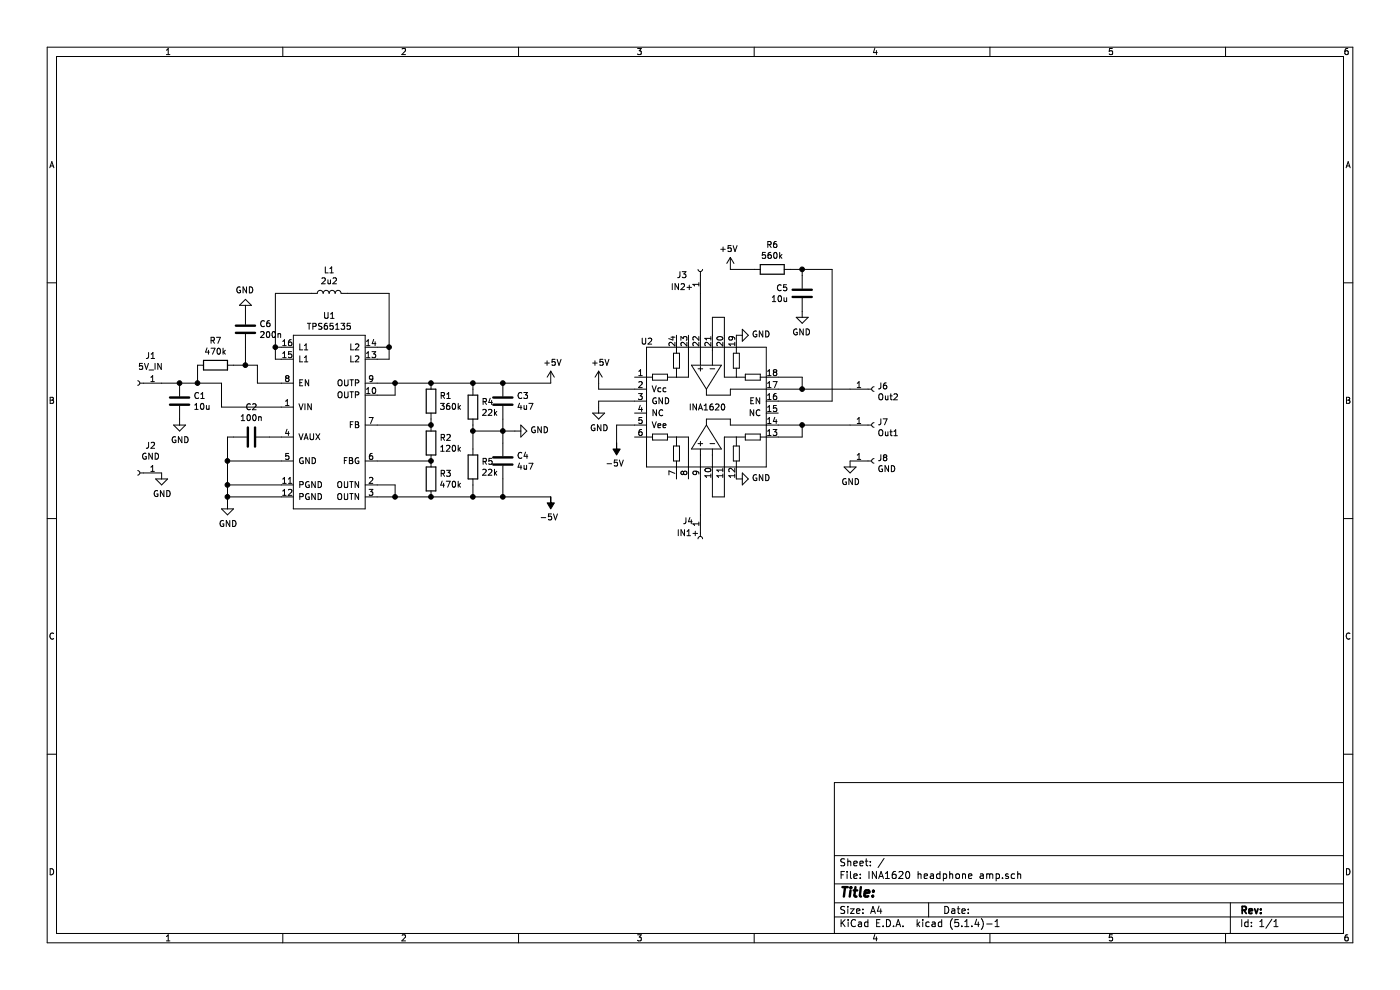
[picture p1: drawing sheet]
EESchema Schematic File Version 4
LIBS:INA1620 headphone amp-cache
EELAYER 30 0
EELAYER END
$Descr A4 11693 8268
encoding utf-8
Sheet 1 1
Title ""
Date ""
Rev ""
Comp ""
Comment1 ""
Comment2 ""
Comment3 ""
Comment4 ""
$EndDescr
$Comp
L INA1620-headphone-amp-rescue:INA1620-headphone_amp_lib U2
U 1 1
P 5900 3400
F 0 "U2" H 5350 3950 50  0000 L CNN
F 1 "INA1620" H 5750 3400 50  0000 L CNN
F 2 "Package_DFN_QFN:QFN-24-1EP_4x4mm_P0.5mm_EP2.7x2.7mm" H 5900 3300 50  0001 C CNN
F 3 "" H 5900 3300 50  0001 C CNN
	1    5900 3400
	1    0    0    -1  
$EndComp
$Comp
L INA1620-headphone-amp-rescue:TPS65135-headphone_amp_lib U1
U 1 1
P 2750 3550
F 0 "U1" H 2750 4465 50  0000 C CNN
F 1 "TPS65135" H 2750 4374 50  0000 C CNN
F 2 "Package_DFN_QFN:QFN-16-1EP_3x3mm_P0.5mm_EP1.7x1.7mm" H 2750 3800 50  0001 C CNN
F 3 "" H 2750 3800 50  0001 C CNN
	1    2750 3550
	1    0    0    -1  
$EndComp
$Comp
L Device:L L1
U 1 1
P 2750 2450
F 0 "L1" V 2940 2450 50  0000 C CNN
F 1 "2u2" V 2849 2450 50  0000 C CNN
F 2 "Inductor_SMD:L_Wuerth_MAPI-2512" H 2750 2450 50  0001 C CNN
F 3 "~" H 2750 2450 50  0001 C CNN
	1    2750 2450
	0    -1   -1   0   
$EndComp
Wire Wire Line
	2900 2450 3250 2450
Wire Wire Line
	3250 2450 3250 2900
Wire Wire Line
	3250 3000 3150 3000
Wire Wire Line
	3150 2900 3250 2900
Connection ~ 3250 2900
Wire Wire Line
	3250 2900 3250 3000
Wire Wire Line
	2350 2900 2300 2900
Wire Wire Line
	2300 2900 2300 2450
Wire Wire Line
	2300 2450 2600 2450
Wire Wire Line
	2300 2900 2300 3000
Wire Wire Line
	2300 3000 2350 3000
Connection ~ 2300 2900
$Comp
L Device:C C2
U 1 1
P 2100 3650
F 0 "C2" V 1848 3650 50  0000 C CNN
F 1 "100n" V 1939 3650 50  0000 C CNN
F 2 "Capacitor_SMD:C_0402_1005Metric" H 2138 3500 50  0001 C CNN
F 3 "~" H 2100 3650 50  0001 C CNN
	1    2100 3650
	0    1    1    0   
$EndComp
$Comp
L Device:C C1
U 1 1
P 1500 3350
F 0 "C1" H 1615 3396 50  0000 L CNN
F 1 "10u" H 1615 3305 50  0000 L CNN
F 2 "Capacitor_SMD:C_0603_1608Metric" H 1538 3200 50  0001 C CNN
F 3 "~" H 1500 3350 50  0001 C CNN
	1    1500 3350
	1    0    0    -1  
$EndComp
$Comp
L Device:C C3
U 1 1
P 4200 3350
F 0 "C3" H 4315 3396 50  0000 L CNN
F 1 "4u7" H 4315 3305 50  0000 L CNN
F 2 "Capacitor_SMD:C_0603_1608Metric" H 4238 3200 50  0001 C CNN
F 3 "~" H 4200 3350 50  0001 C CNN
	1    4200 3350
	1    0    0    -1  
$EndComp
$Comp
L Device:C C4
U 1 1
P 4200 3850
F 0 "C4" H 4315 3896 50  0000 L CNN
F 1 "4u7" H 4315 3805 50  0000 L CNN
F 2 "Capacitor_SMD:C_0603_1608Metric" H 4238 3700 50  0001 C CNN
F 3 "~" H 4200 3850 50  0001 C CNN
	1    4200 3850
	1    0    0    -1  
$EndComp
Wire Wire Line
	2350 3650 2250 3650
Wire Wire Line
	2350 4150 1900 4150
Wire Wire Line
	1900 4150 1900 4050
Wire Wire Line
	1900 3650 1950 3650
Wire Wire Line
	2350 3850 1900 3850
Connection ~ 1900 3850
Wire Wire Line
	1900 3850 1900 3650
Wire Wire Line
	2350 4050 1900 4050
Connection ~ 1900 4050
Wire Wire Line
	1900 4050 1900 3850
$Comp
L power:GND #PWR0101
U 1 1
P 1900 4200
F 0 "#PWR0101" H 1900 3950 50  0001 C CNN
F 1 "GND" H 1905 4027 50  0000 C CNN
F 2 "" H 1900 4200 50  0001 C CNN
F 3 "" H 1900 4200 50  0001 C CNN
	1    1900 4200
	1    0    0    -1  
$EndComp
Wire Wire Line
	1900 4200 1900 4150
Connection ~ 1900 4150
Wire Wire Line
	1500 3200 1350 3200
$Comp
L power:GND #PWR0102
U 1 1
P 1500 3500
F 0 "#PWR0102" H 1500 3250 50  0001 C CNN
F 1 "GND" H 1505 3327 50  0000 C CNN
F 2 "" H 1500 3500 50  0001 C CNN
F 3 "" H 1500 3500 50  0001 C CNN
	1    1500 3500
	1    0    0    -1  
$EndComp
$Comp
L power:GND #PWR0103
U 1 1
P 4300 3600
F 0 "#PWR0103" H 4300 3350 50  0001 C CNN
F 1 "GND" V 4305 3472 50  0000 R CNN
F 2 "" H 4300 3600 50  0001 C CNN
F 3 "" H 4300 3600 50  0001 C CNN
	1    4300 3600
	0    -1   -1   0   
$EndComp
Wire Wire Line
	4200 3500 4200 3600
Wire Wire Line
	4300 3600 4200 3600
Connection ~ 4200 3600
Wire Wire Line
	4200 3600 4200 3700
$Comp
L Device:R R1
U 1 1
P 3600 3350
F 0 "R1" H 3670 3396 50  0000 L CNN
F 1 "360k" H 3670 3305 50  0000 L CNN
F 2 "Resistor_SMD:R_0402_1005Metric" V 3530 3350 50  0001 C CNN
F 3 "~" H 3600 3350 50  0001 C CNN
	1    3600 3350
	1    0    0    -1  
$EndComp
$Comp
L Device:R R2
U 1 1
P 3600 3700
F 0 "R2" H 3670 3746 50  0000 L CNN
F 1 "120k" H 3670 3655 50  0000 L CNN
F 2 "Resistor_SMD:R_0402_1005Metric" V 3530 3700 50  0001 C CNN
F 3 "~" H 3600 3700 50  0001 C CNN
	1    3600 3700
	1    0    0    -1  
$EndComp
$Comp
L Device:R R3
U 1 1
P 3600 4000
F 0 "R3" H 3670 4046 50  0000 L CNN
F 1 "470k" H 3670 3955 50  0000 L CNN
F 2 "Resistor_SMD:R_0402_1005Metric" V 3530 4000 50  0001 C CNN
F 3 "~" H 3600 4000 50  0001 C CNN
	1    3600 4000
	1    0    0    -1  
$EndComp
Wire Wire Line
	3150 3200 3300 3200
Wire Wire Line
	3600 3200 3950 3200
Connection ~ 3600 3200
Wire Wire Line
	4200 3200 4600 3200
Connection ~ 4200 3200
Wire Wire Line
	3150 3550 3600 3550
Wire Wire Line
	3600 3550 3600 3500
Connection ~ 3600 3550
Wire Wire Line
	3150 3850 3600 3850
Connection ~ 3600 3850
Wire Wire Line
	3150 3300 3300 3300
Wire Wire Line
	3300 3300 3300 3200
Connection ~ 3300 3200
Wire Wire Line
	3300 3200 3600 3200
Wire Wire Line
	3150 4150 3300 4150
Wire Wire Line
	3600 4150 3950 4150
Wire Wire Line
	4200 4150 4200 4000
Connection ~ 3600 4150
Wire Wire Line
	4200 4150 4600 4150
Connection ~ 4200 4150
Wire Wire Line
	3150 4050 3300 4050
Wire Wire Line
	3300 4050 3300 4150
Connection ~ 3300 4150
Wire Wire Line
	3300 4150 3600 4150
$Comp
L power:+5V #PWR0104
U 1 1
P 4600 3200
F 0 "#PWR0104" H 4600 3050 50  0001 C CNN
F 1 "+5V" H 4615 3373 50  0000 C CNN
F 2 "" H 4600 3200 50  0001 C CNN
F 3 "" H 4600 3200 50  0001 C CNN
	1    4600 3200
	1    0    0    -1  
$EndComp
$Comp
L power:-5V #PWR0105
U 1 1
P 4600 4150
F 0 "#PWR0105" H 4600 4250 50  0001 C CNN
F 1 "-5V" H 4615 4323 50  0000 C CNN
F 2 "" H 4600 4150 50  0001 C CNN
F 3 "" H 4600 4150 50  0001 C CNN
	1    4600 4150
	-1   0    0    1   
$EndComp
$Comp
L Connector:Conn_01x01_Female J1
U 1 1
P 1150 3200
F 0 "J1" H 1042 2975 50  0000 C CNN
F 1 "5V_IN" H 1042 3066 50  0000 C CNN
F 2 "TestPoint:TestPoint_Pad_1.5x1.5mm" H 1150 3200 50  0001 C CNN
F 3 "~" H 1150 3200 50  0001 C CNN
	1    1150 3200
	-1   0    0    1   
$EndComp
$Comp
L Connector:Conn_01x01_Female J2
U 1 1
P 1150 3950
F 0 "J2" H 1042 3725 50  0000 C CNN
F 1 "GND" H 1042 3816 50  0000 C CNN
F 2 "TestPoint:TestPoint_Pad_1.5x1.5mm" H 1150 3950 50  0001 C CNN
F 3 "~" H 1150 3950 50  0001 C CNN
	1    1150 3950
	-1   0    0    1   
$EndComp
$Comp
L power:GND #PWR0106
U 1 1
P 1350 3950
F 0 "#PWR0106" H 1350 3700 50  0001 C CNN
F 1 "GND" H 1355 3777 50  0000 C CNN
F 2 "" H 1350 3950 50  0001 C CNN
F 3 "" H 1350 3950 50  0001 C CNN
	1    1350 3950
	1    0    0    -1  
$EndComp
$Comp
L power:GND #PWR0107
U 1 1
P 6150 4000
F 0 "#PWR0107" H 6150 3750 50  0001 C CNN
F 1 "GND" V 6155 3872 50  0000 R CNN
F 2 "" H 6150 4000 50  0001 C CNN
F 3 "" H 6150 4000 50  0001 C CNN
	1    6150 4000
	0    -1   -1   0   
$EndComp
$Comp
L Connector:Conn_01x01_Female J4
U 1 1
P 5850 4500
F 0 "J4" V 5700 4350 50  0000 L CNN
F 1 "IN1+" V 5800 4300 50  0000 L CNN
F 2 "TestPoint:TestPoint_Pad_1.5x1.5mm" H 5850 4500 50  0001 C CNN
F 3 "~" H 5850 4500 50  0001 C CNN
	1    5850 4500
	0    1    1    0   
$EndComp
Wire Wire Line
	5950 2800 5950 2650
Wire Wire Line
	5950 2650 6050 2650
$Comp
L power:GND #PWR0108
U 1 1
P 6150 2800
F 0 "#PWR0108" H 6150 2550 50  0001 C CNN
F 1 "GND" V 6155 2672 50  0000 R CNN
F 2 "" H 6150 2800 50  0001 C CNN
F 3 "" H 6150 2800 50  0001 C CNN
	1    6150 2800
	0    -1   -1   0   
$EndComp
$Comp
L Connector:Conn_01x01_Female J3
U 1 1
P 5850 2250
F 0 "J3" V 5800 2450 50  0000 R CNN
F 1 "IN2+" V 5700 2500 50  0000 R CNN
F 2 "TestPoint:TestPoint_Pad_1.5x1.5mm" H 5850 2250 50  0001 C CNN
F 3 "~" H 5850 2250 50  0001 C CNN
	1    5850 2250
	0    -1   -1   0   
$EndComp
$Comp
L Connector:Conn_01x01_Female J6
U 1 1
P 7300 3250
F 0 "J6" H 7328 3276 50  0000 L CNN
F 1 "Out2" H 7328 3185 50  0000 L CNN
F 2 "TestPoint:TestPoint_Pad_1.5x1.5mm" H 7300 3250 50  0001 C CNN
F 3 "~" H 7300 3250 50  0001 C CNN
	1    7300 3250
	1    0    0    -1  
$EndComp
$Comp
L Connector:Conn_01x01_Female J7
U 1 1
P 7300 3550
F 0 "J7" H 7328 3576 50  0000 L CNN
F 1 "Out1" H 7328 3485 50  0000 L CNN
F 2 "TestPoint:TestPoint_Pad_1.5x1.5mm" H 7300 3550 50  0001 C CNN
F 3 "~" H 7300 3550 50  0001 C CNN
	1    7300 3550
	1    0    0    -1  
$EndComp
$Comp
L Connector:Conn_01x01_Female J8
U 1 1
P 7300 3850
F 0 "J8" H 7328 3876 50  0000 L CNN
F 1 "GND" H 7328 3785 50  0000 L CNN
F 2 "TestPoint:TestPoint_Pad_1.5x1.5mm" H 7300 3850 50  0001 C CNN
F 3 "~" H 7300 3850 50  0001 C CNN
	1    7300 3850
	1    0    0    -1  
$EndComp
$Comp
L power:GND #PWR0109
U 1 1
P 7100 3850
F 0 "#PWR0109" H 7100 3600 50  0001 C CNN
F 1 "GND" H 7105 3677 50  0000 C CNN
F 2 "" H 7100 3850 50  0001 C CNN
F 3 "" H 7100 3850 50  0001 C CNN
	1    7100 3850
	1    0    0    -1  
$EndComp
$Comp
L power:GND #PWR0111
U 1 1
P 5000 3400
F 0 "#PWR0111" H 5000 3150 50  0001 C CNN
F 1 "GND" H 5005 3227 50  0000 C CNN
F 2 "" H 5000 3400 50  0001 C CNN
F 3 "" H 5000 3400 50  0001 C CNN
	1    5000 3400
	1    0    0    -1  
$EndComp
Wire Wire Line
	5000 3350 5000 3400
Wire Wire Line
	5150 3700 5150 3550
Wire Wire Line
	5150 3550 5300 3550
$Comp
L power:+5V #PWR0112
U 1 1
P 5000 3200
F 0 "#PWR0112" H 5000 3050 50  0001 C CNN
F 1 "+5V" H 5015 3373 50  0000 C CNN
F 2 "" H 5000 3200 50  0001 C CNN
F 3 "" H 5000 3200 50  0001 C CNN
	1    5000 3200
	1    0    0    -1  
$EndComp
$Comp
L power:-5V #PWR0113
U 1 1
P 5150 3700
F 0 "#PWR0113" H 5150 3800 50  0001 C CNN
F 1 "-5V" H 5165 3873 50  0000 C CNN
F 2 "" H 5150 3700 50  0001 C CNN
F 3 "" H 5150 3700 50  0001 C CNN
	1    5150 3700
	-1   0    0    1   
$EndComp
Wire Wire Line
	5000 3200 5000 3250
Wire Wire Line
	5000 3350 5300 3350
Wire Wire Line
	5850 2450 5850 2800
Wire Wire Line
	6050 2650 6050 2800
Wire Wire Line
	6500 3250 6700 3250
Wire Wire Line
	6700 3150 6700 3250
Wire Wire Line
	6500 3150 6700 3150
Connection ~ 6700 3250
Wire Wire Line
	6700 3250 7100 3250
Wire Wire Line
	6500 3550 6700 3550
Wire Wire Line
	6700 3650 6700 3550
Wire Wire Line
	6500 3650 6700 3650
Connection ~ 6700 3550
Wire Wire Line
	6700 3550 7100 3550
Wire Wire Line
	5950 4000 5950 4150
Wire Wire Line
	6050 4150 5950 4150
Wire Wire Line
	6050 4000 6050 4150
Wire Wire Line
	5850 4000 5850 4300
$Comp
L Device:C C5
U 1 1
P 6700 2450
F 0 "C5" H 6815 2496 50  0000 L CNN
F 1 "10u" H 6815 2405 50  0000 L CNN
F 2 "Capacitor_SMD:C_0603_1608Metric" H 6738 2300 50  0001 C CNN
F 3 "~" H 6700 2450 50  0001 C CNN
	1    6700 2450
	-1   0    0    -1  
$EndComp
$Comp
L Device:R R6
U 1 1
P 6450 2250
F 0 "R6" V 6243 2250 50  0000 C CNN
F 1 "560k" V 6334 2250 50  0000 C CNN
F 2 "Resistor_SMD:R_0603_1608Metric" V 6380 2250 50  0001 C CNN
F 3 "~" H 6450 2250 50  0001 C CNN
	1    6450 2250
	0    -1   1    0   
$EndComp
Wire Wire Line
	6600 2250 6700 2250
Wire Wire Line
	6700 2250 6700 2300
$Comp
L power:GND #PWR0114
U 1 1
P 6700 2600
F 0 "#PWR0114" H 6700 2350 50  0001 C CNN
F 1 "GND" H 6705 2427 50  0000 C CNN
F 2 "" H 6700 2600 50  0001 C CNN
F 3 "" H 6700 2600 50  0001 C CNN
	1    6700 2600
	-1   0    0    -1  
$EndComp
Connection ~ 6700 2250
Wire Wire Line
	6300 2250 6100 2250
$Comp
L power:+5V #PWR0115
U 1 1
P 6100 2250
F 0 "#PWR0115" H 6100 2100 50  0001 C CNN
F 1 "+5V" H 6115 2423 50  0000 C CNN
F 2 "" H 6100 2250 50  0001 C CNN
F 3 "" H 6100 2250 50  0001 C CNN
	1    6100 2250
	-1   0    0    -1  
$EndComp
$Comp
L Device:R R4
U 1 1
P 3950 3400
F 0 "R4" H 4020 3446 50  0000 L CNN
F 1 "22k" H 4020 3355 50  0000 L CNN
F 2 "Resistor_SMD:R_0402_1005Metric" V 3880 3400 50  0001 C CNN
F 3 "~" H 3950 3400 50  0001 C CNN
	1    3950 3400
	1    0    0    -1  
$EndComp
Wire Wire Line
	3950 3250 3950 3200
Connection ~ 3950 3200
Wire Wire Line
	3950 3200 4200 3200
Wire Wire Line
	3950 3550 3950 3600
Wire Wire Line
	3950 3600 4200 3600
$Comp
L Device:R R5
U 1 1
P 3950 3900
F 0 "R5" H 4020 3946 50  0000 L CNN
F 1 "22k" H 4020 3855 50  0000 L CNN
F 2 "Resistor_SMD:R_0402_1005Metric" V 3880 3900 50  0001 C CNN
F 3 "~" H 3950 3900 50  0001 C CNN
	1    3950 3900
	1    0    0    -1  
$EndComp
Wire Wire Line
	3950 4050 3950 4150
Connection ~ 3950 4150
Wire Wire Line
	3950 4150 4200 4150
Wire Wire Line
	3950 3750 3950 3600
Connection ~ 3950 3600
Wire Wire Line
	1500 3200 1650 3200
Wire Wire Line
	1850 3200 1850 3400
Wire Wire Line
	1850 3400 2350 3400
Connection ~ 1500 3200
$Comp
L Device:C C6
U 1 1
P 2050 2750
F 0 "C6" H 2165 2796 50  0000 L CNN
F 1 "200n" H 2165 2705 50  0000 L CNN
F 2 "Capacitor_SMD:C_0402_1005Metric" H 2088 2600 50  0001 C CNN
F 3 "~" H 2050 2750 50  0001 C CNN
	1    2050 2750
	1    0    0    -1  
$EndComp
$Comp
L Device:R R7
U 1 1
P 1800 3050
F 0 "R7" V 1593 3050 50  0000 C CNN
F 1 "470k" V 1684 3050 50  0000 C CNN
F 2 "Resistor_SMD:R_0402_1005Metric" V 1730 3050 50  0001 C CNN
F 3 "~" H 1800 3050 50  0001 C CNN
	1    1800 3050
	0    1    1    0   
$EndComp
Wire Wire Line
	1650 3050 1650 3200
Connection ~ 1650 3200
Wire Wire Line
	1650 3200 1850 3200
Wire Wire Line
	1950 3050 2050 3050
Wire Wire Line
	2150 3050 2150 3200
Wire Wire Line
	2150 3200 2350 3200
Wire Wire Line
	2050 2900 2050 3050
Connection ~ 2050 3050
Wire Wire Line
	2050 3050 2150 3050
$Comp
L power:GND #PWR0116
U 1 1
P 2050 2600
F 0 "#PWR0116" H 2050 2350 50  0001 C CNN
F 1 "GND" H 2055 2427 50  0000 C CNN
F 2 "" H 2050 2600 50  0001 C CNN
F 3 "" H 2050 2600 50  0001 C CNN
	1    2050 2600
	-1   0    0    1   
$EndComp
Wire Wire Line
	6950 2250 6950 3350
Wire Wire Line
	6950 3350 6500 3350
Wire Wire Line
	6700 2250 6950 2250
Wire Wire Line
	5000 3250 5300 3250
$EndSCHEMATC
